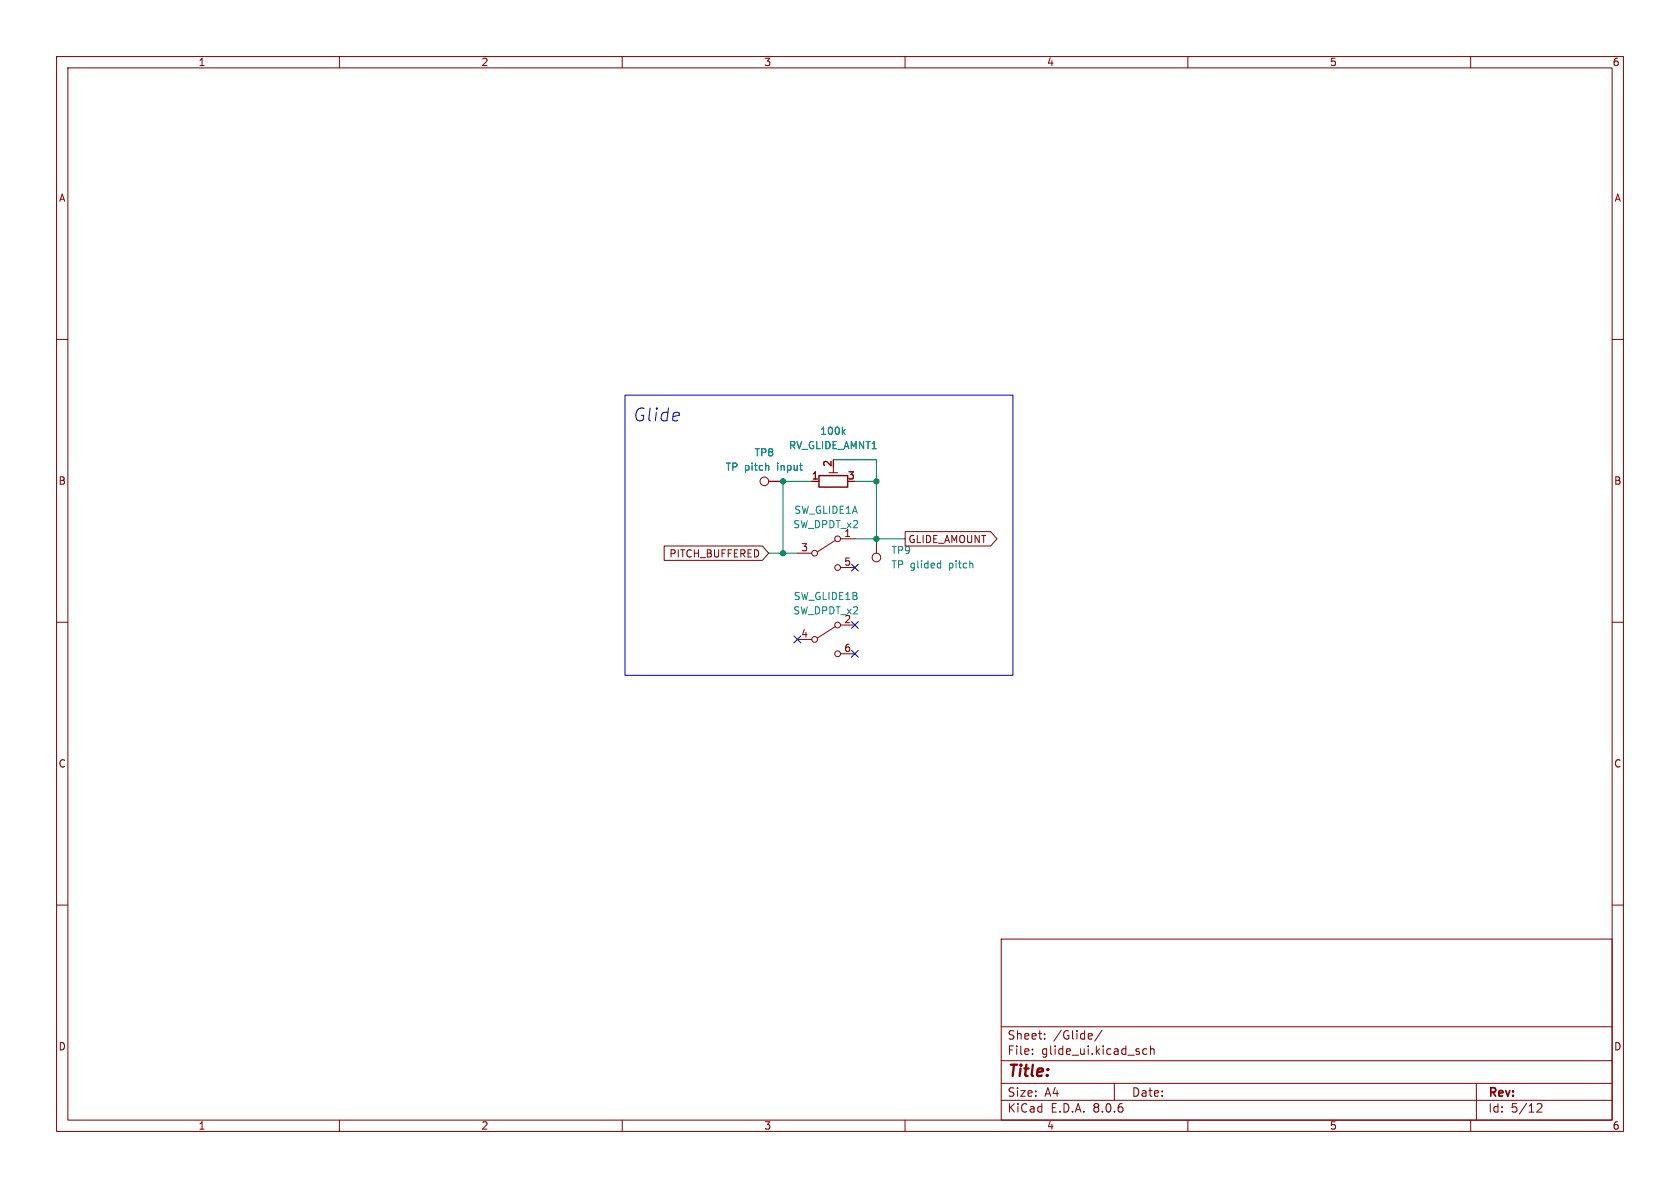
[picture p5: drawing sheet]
<svg xmlns="http://www.w3.org/2000/svg" width="297mm" height="210mm" viewBox="0 0 297 210" stroke-linecap="round" stroke-linejoin="round" font-family="sans-serif">
<g fill="none" stroke="#840000" stroke-width=".18">
<path d="M10 10h277v190h-277zM12 12h273v186h-273zM60 10v2M110 10v2M160 10v2M210 10v2M260 10v2M10 60h2M285 60h2M117.4 96.5h17.4l1.1 1.3-1.1 1.3h-17.4zM135.9 85.1h2.5M141 97.8h2.5"/>
<path d="M143.5 85.1h1.3M146.6 83.6h1.5M147.3 82.6v1M147.7 95.5l-3.2 2M148.6 95.3h2.5M154.9 95.3v2.5M160 94h15.1l1.2 1.3-1.2 1.2h-15.1zM10 110h2M141 113h2.5M147.7 110.7l-3.2 2.1M148.6 110.5h2.5M148.6 115.6h2.5"/>
<path d="M148.6 100.3h2.5M285 110h2M10 160h2M285 160h2M177 166h108v32h-108zM60 198v2M110 198v2M160 198v2M177 194.5h108M177 191.5h108M177 187.5h108M177 181.5h108"/>
<path d="M182.5 186.3v.1M182.5 185.5v.1M184.7 183.6v.1M184.7 182.8v.1M193 182.8l.1 .3-.7 .1M194.8 182.1l-1.3 2M197 191.5v3M202.7 185.5l-.4-.1-.3 .3v.4l.2 .2h.5M203.4 185.5l.2-.1 .4 .1v.9M203.4 184.9v1.5M210 198v2M260 198v2"/>
<path d="M261 191.5v6.5M271.7 195.2l.6-.1 .2 .1 .1 .3-.9 1.1h.9"/>
<circle cx="135.1" cy="85.1" r=".76"/>
<circle cx="144" cy="97.8" r=".51"/>
<circle cx="148.1" cy="95.3" r=".51"/>
<circle cx="154.9" cy="98.6" r=".76"/>
<circle cx="144" cy="113" r=".51"/>
<circle cx="148.1" cy="100.3" r=".51"/>
<circle cx="148.1" cy="110.5" r=".51"/>
<circle cx="148.1" cy="115.6" r=".51"/>
</g>
<path d="M149 76.3l.4 .5M149.4 75.9l-.5 .5M135.7 82.3l.2 .2v.6M165.9 99.6h.4M166.3 99.1v1.3M166.3 100.3l-.4 .1" fill="none" stroke="#008484" stroke-width=".18"/>
<path d="M144.8 84.1h5.1v2h-5.1z" fill="none" stroke="#840000" stroke-width=".25"/>
<path d="M110.5 69.9h68.6v49.5h-68.6z" fill="none" stroke="#0000c2" stroke-width=".18"/>
<path d="M135.9 97.8h5.1M143.5 85.1h-5.1v12.7M147.3 81.3h7.6v14M151.1 95.3h8.9M151.1 85.1h3.8" fill="none" stroke="#008400" stroke-width=".18"/>
<path d="M150.5 99.7l1.2 1.2M151.7 99.7l-1.2 1.2M140.4 112.4l1.2 1.2M141.6 112.4l-1.2 1.2M150.5 115l1.2 1.2M150.5 109.9l1.2 1.2M151.7 115l-1.2 1.2M151.7 109.9l-1.2 1.2" fill="none" stroke="#000084" stroke-width=".18"/>
<g fill="#008400" stroke="#008400" stroke-width=".18">
<circle cx="154.9" cy="85.1" r=".46"/>
<circle cx="154.9" cy="95.3" r=".46"/>
<circle cx="138.4" cy="85.1" r=".46"/>
<circle cx="138.4" cy="97.8" r=".46"/>
</g>
<text font-size="3.2" fill="#0000c2" x="111.8" y="74.7">Glide</text>
<text font-size="2.8" fill="#840000" x="178" y="190.9">Title:</text>
<g font-size="2.1" fill="#840000">
<text x="178" y="184">Sheet:</text>
<text x="186.2" y="184">/Glide/</text>
<text x="178" y="186.7">File:</text>
<text x="184.1" y="186.7">glide_ui.kicad_sch</text>
<text x="178" y="196.9">KiCad</text>
<text x="178" y="194.1">Size:</text>
<text x="184.7" y="194.1">A4</text>
<text x="185.7" y="196.9">E.D.A.</text>
<text x="193.3" y="196.9">8.0.6</text>
<text x="200" y="194.1">Date:</text>
<text x="263" y="194.3">Rev:</text>
<text x="263" y="196.9">Id:</text>
<text x="267.1" y="196.9">5/12</text>
</g>
<g font-size="1.8" fill="#840000">
<text x="35" y="11.9">1</text>
<text x="85" y="11.9">2</text>
<text x="135" y="11.9">3</text>
<text x="185" y="11.9">4</text>
<text x="235" y="11.9">5</text>
<text x="285" y="11.9">6</text>
<text x="10.3" y="35.9">A</text>
<text x="285.3" y="35.9">A</text>
<text x="147.1" y="82.6" transform="rotate(-90 147.1 82.6)">2</text>
<text x="10.3" y="85.9">B</text>
<text x="143.4" y="84.8">1</text>
<text x="149.8" y="84.8">3</text>
<text x="285.3" y="85.9">B</text>
<text x="149.2" y="95">1</text>
<text x="118.2" y="98.7">PITCH_BUFFERED</text>
<text x="141.5" y="97.5">3</text>
<text x="149.2" y="100.1">5</text>
<text x="160.5" y="96.2">GLIDE_AMOUNT</text>
<text x="141.5" y="112.8">4</text>
<text x="149.2" y="115.3">6</text>
<text x="10.3" y="135.9">C</text>
<text x="285.3" y="135.9">C</text>
<text x="10.3" y="185.9">D</text>
<text x="285.3" y="185.9">D</text>
<text x="35" y="199.9">1</text>
<text x="85" y="199.9">2</text>
<text x="135" y="199.9">3</text>
<text x="185" y="199.9">4</text>
<text x="235" y="199.9">5</text>
<text x="285" y="199.9">6</text>
</g>
<g font-size="1.8" fill="#008484">
<text x="144.9" y="77.1">100k</text>
<text x="128.2" y="83.4">TP pitch</text>
<text x="133.3" y="80.9">TP8</text>
<text x="137.5" y="83.4">input</text>
<text x="139.4" y="79.6">RV_GLIDE_AMNT1</text>
<text x="140.1" y="93.6">SW_DPDT_x2</text>
<text x="140.3" y="91">SW_GLIDE1A</text>
<text x="157.5" y="98.1">TP9</text>
<text x="157.5" y="100.7">TP glided</text>
<text x="167.9" y="100.7">pitch</text>
<text x="140.2" y="106.3">SW_GLIDE1B</text>
<text x="140.1" y="108.8">SW_DPDT_x2</text>
<text x="149.2" y="110.2">2</text>
</g>
</svg>
